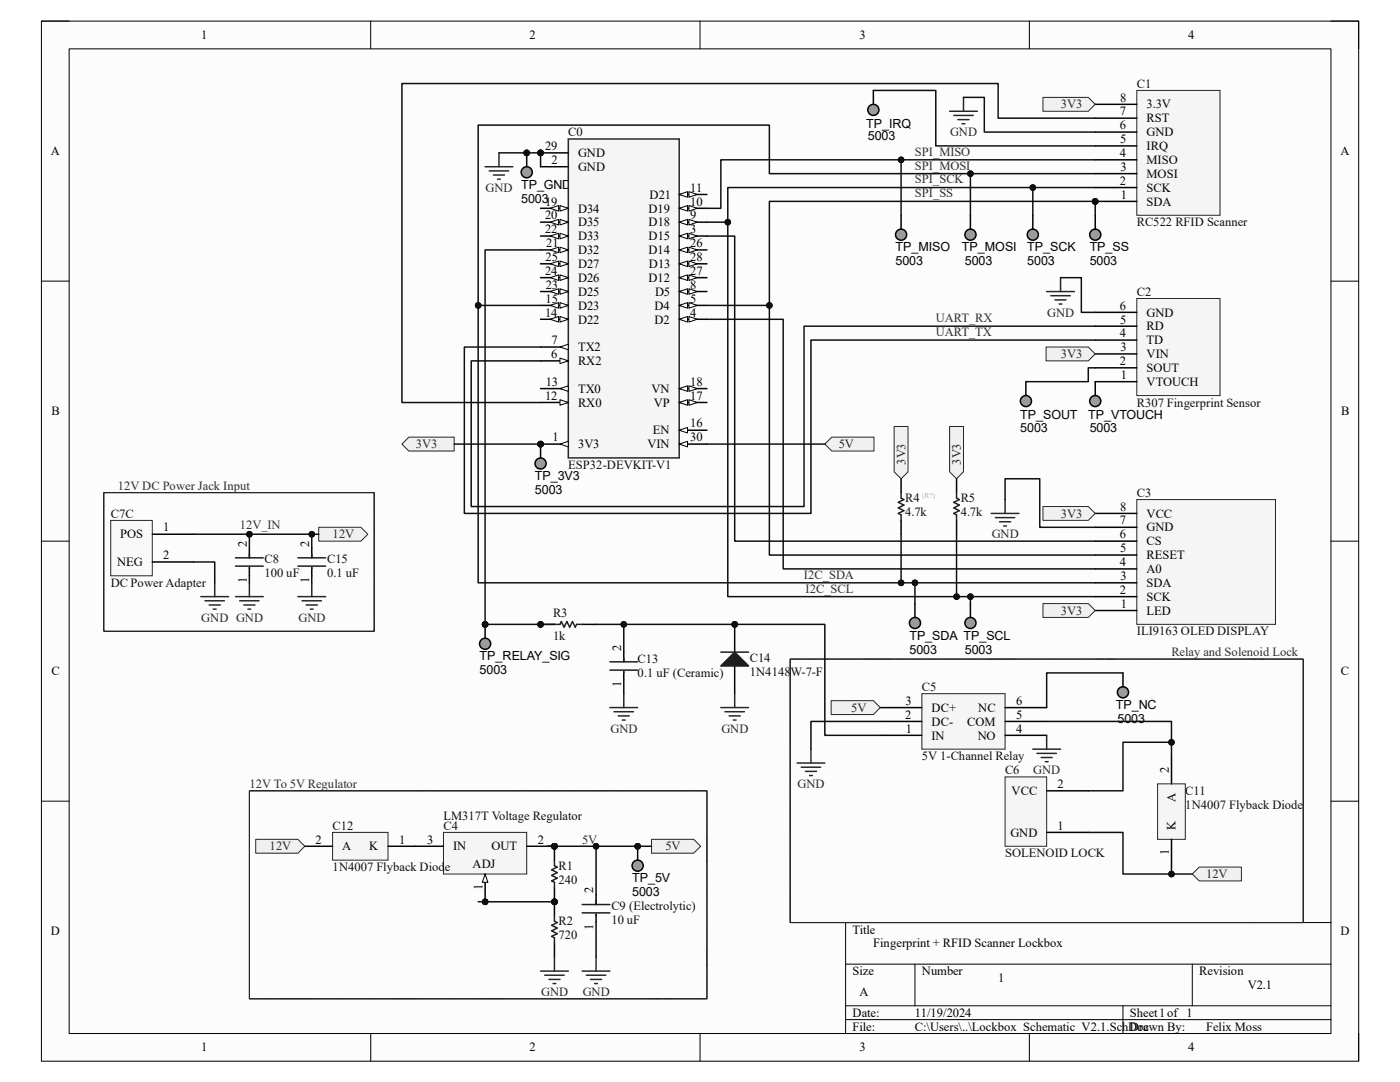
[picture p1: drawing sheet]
# Altium schematic sheet Lockbox_Schematic_V2.1.SchDoc
size A; SheetNumber: 1; SheetTotal: 1

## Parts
C0  ESP32-DEVKIT-V1  [MODULE_ESP32_DEVKIT_V1]
C1  RC522 RFID Scanner
C2  R307 Fingerprint Sensor
C3  ILI9163 OLED DISPLAY
C4  LM317T Voltage Regulator  [TO-220]
C5  5V 1-Channel Relay
C6  SOLENOID LOCK  (mechanical)
C7  DC Power Adapter  (part C of 3)
C8  100 uF  [FP-562R5GAS10-MFG]
C9_(Electrolytic)  10 uF  [FP-562R5GAS10-MFG]
C11  1N4007 Flyback Diode  [ONSC-AXIAL_LEAD-2-59-10_P]
C12  1N4007 Flyback Diode  [ONSC-AXIAL_LEAD-2-59-10_P]
C13  0.1 uF (Ceramic)  [FP-562R5GAS10-MFG]
C14  1N4148W-7-F  [DIOD-SOD123-2_V]
C15  0.1 uF  [FP-562R5GAS10-MFG]
R1  value 240  (hidden comment: Resistor)
R2  value 720  (hidden comment: Resistor)
R3  value 1k  (hidden comment: Resistor)
R4  value 4.7k  (hidden comment: Resistor)
R5  value 4.7k  (hidden comment: Resistor)
TP_3V3  5003  [KSTN-5003]
TP_5V  5003  [KSTN-5003]
TP_GND  5003  [KSTN-5003]
TP_IRQ  5003  [KSTN-5003]
TP_MISO  5003  [KSTN-5003]
TP_MOSI  5003  [KSTN-5003]
TP_NC  5003  [KSTN-5003]
TP_RELAY_SIG  5003  [KSTN-5003]
TP_SCK  5003  [KSTN-5003]
TP_SCL  5003  [KSTN-5003]
TP_SDA  5003  [KSTN-5003]
TP_SOUT  5003  [KSTN-5003]
TP_SS  5003  [KSTN-5003]
TP_VTOUCH  5003  [KSTN-5003]

## Blocks framed on the sheet
Relay and Solenoid Lock: C5 C6 C11 TP_NC

## Ports
3V3 (in, see Lockbox_Schematic_V2.1[2B], Lockbox_Schematic_V2.1[3B], Lockbox_Schematic_V2.1[4A], Lockbox_Schematic_V2.1[4B]), 3V3 (in, see Lockbox_Schematic_V2.1[2B], Lockbox_Schematic_V2.1[3B], Lockbox_Schematic_V2.1[4A], Lockbox_Schematic_V2.1[4B], Lockbox_Schematic_V2.1[4C]), 3V3 (in, see Lockbox_Schematic_V2.1[2B], Lockbox_Schematic_V2.1[3B], Lockbox_Schematic_V2.1[4B], Lockbox_Schematic_V2.1[4C]), 3V3 (out, see Lockbox_Schematic_V2.1[3B], Lockbox_Schematic_V2.1[4A], Lockbox_Schematic_V2.1[4B], Lockbox_Schematic_V2.1[4C]), 5V (in, see Lockbox_Schematic_V2.1[2D], Lockbox_Schematic_V2.1[3B]), 5V (in, see Lockbox_Schematic_V2.1[2D], Lockbox_Schematic_V2.1[3C]), 5V (out, see Lockbox_Schematic_V2.1[3B], Lockbox_Schematic_V2.1[3C]), 12V (in, see Lockbox_Schematic_V2.1[1B], Lockbox_Schematic_V2.1[1D]), 12V (in, see Lockbox_Schematic_V2.1[1B], Lockbox_Schematic_V2.1[4D]), 12V (out, see Lockbox_Schematic_V2.1[1D], Lockbox_Schematic_V2.1[4D])

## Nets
GND: C0.2(GND) C0.29(GND) C1.6(GND) C2.6(GND) C3.7(GND) C5.2(DC-) C5.4(NO) C7.2(NEG) C8.1 C9_(Electrolytic).1 C13.1 C14.1(A) C15.1 R2.1 TP_GND.1
3V3: C0.1(3V3) C1.8(3.3V) C2.3(VIN) C3.1(LED) C3.8(VCC) R4.2 R5.2 TP_3V3.1 ; port 3V3
5V: C0.30(VIN) C4.2(OUT) C5.3(DC+) C9_(Electrolytic).2 R1.1 TP_5V.1 ; port 5V
12V: C6.1(GND) C7.1(POS) C8.2 C11.1(K) C12.2(A) C15.2 ; port 12V
NetC0_3: C0.3(D15) C3.6(CS)
NetC0_4: C0.4(D2) C3.4(A0)
NetC0_5: C0.5(D4) C1.1(SDA) C3.5(RESET) TP_SS.1
NetC0_6: C0.6(RX2) C2.5(RD)
NetC0_7: C0.7(TX2) C2.4(TD)
NetC0_9: C0.9(D18) C1.2(SCK) C3.2(SCK) R5.1 TP_SCK.1 TP_SCL.1
NetC0_10: C0.10(D19) C1.4(MISO) TP_MISO.1
NetC0_12: C0.12(RX0) C1.7(RST)
NetC0_15: C0.15(D23) C1.3(MOSI) C3.3(SDA) R4.1 TP_MOSI.1 TP_SDA.1
NetC0_21: C0.21(D32) R3.1 TP_RELAY_SIG.1
NetC1_5: C1.5(IRQ) TP_IRQ.1
NetC2_1: C2.1(VTOUCH) TP_VTOUCH.1
NetC2_2: C2.2(SOUT) TP_SOUT.1
NetC4_1: C4.1(ADJ) R1.2 R2.2
NetC4_3: C4.3(IN) C12.1(K)
NetC5_1: C5.1(IN) C13.2 C14.2(K) R3.2
NetC5_5: C5.5(COM) C6.2(VCC) C11.2(A)
NetC5_6: C5.6(NC) TP_NC.1

Not connected (* = marked no-connect by the designer): C0 8(D5) 11(D21) 13(TX0) 14(D22) 16(EN) 17(VP) 18(VN) 19(D34) 20(D35) 22(D33) 23(D25) 24(D26) 25(D27) 26(D14) 27(D12) 28(D13)

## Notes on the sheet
- SPI_SCK
- SPI_MOSI
- SPI_MISO
- SPI_SS
- UART_RX
- UART_TX
- 12V DC Power Jack Input
- 12V_IN
- I2C_SDA
- I2C_SCL
- 12V To 5V Regulator
- 5V
- Fingerprint + RFID Scanner Lockbox
- 1
- V2.1
- Felix Moss
